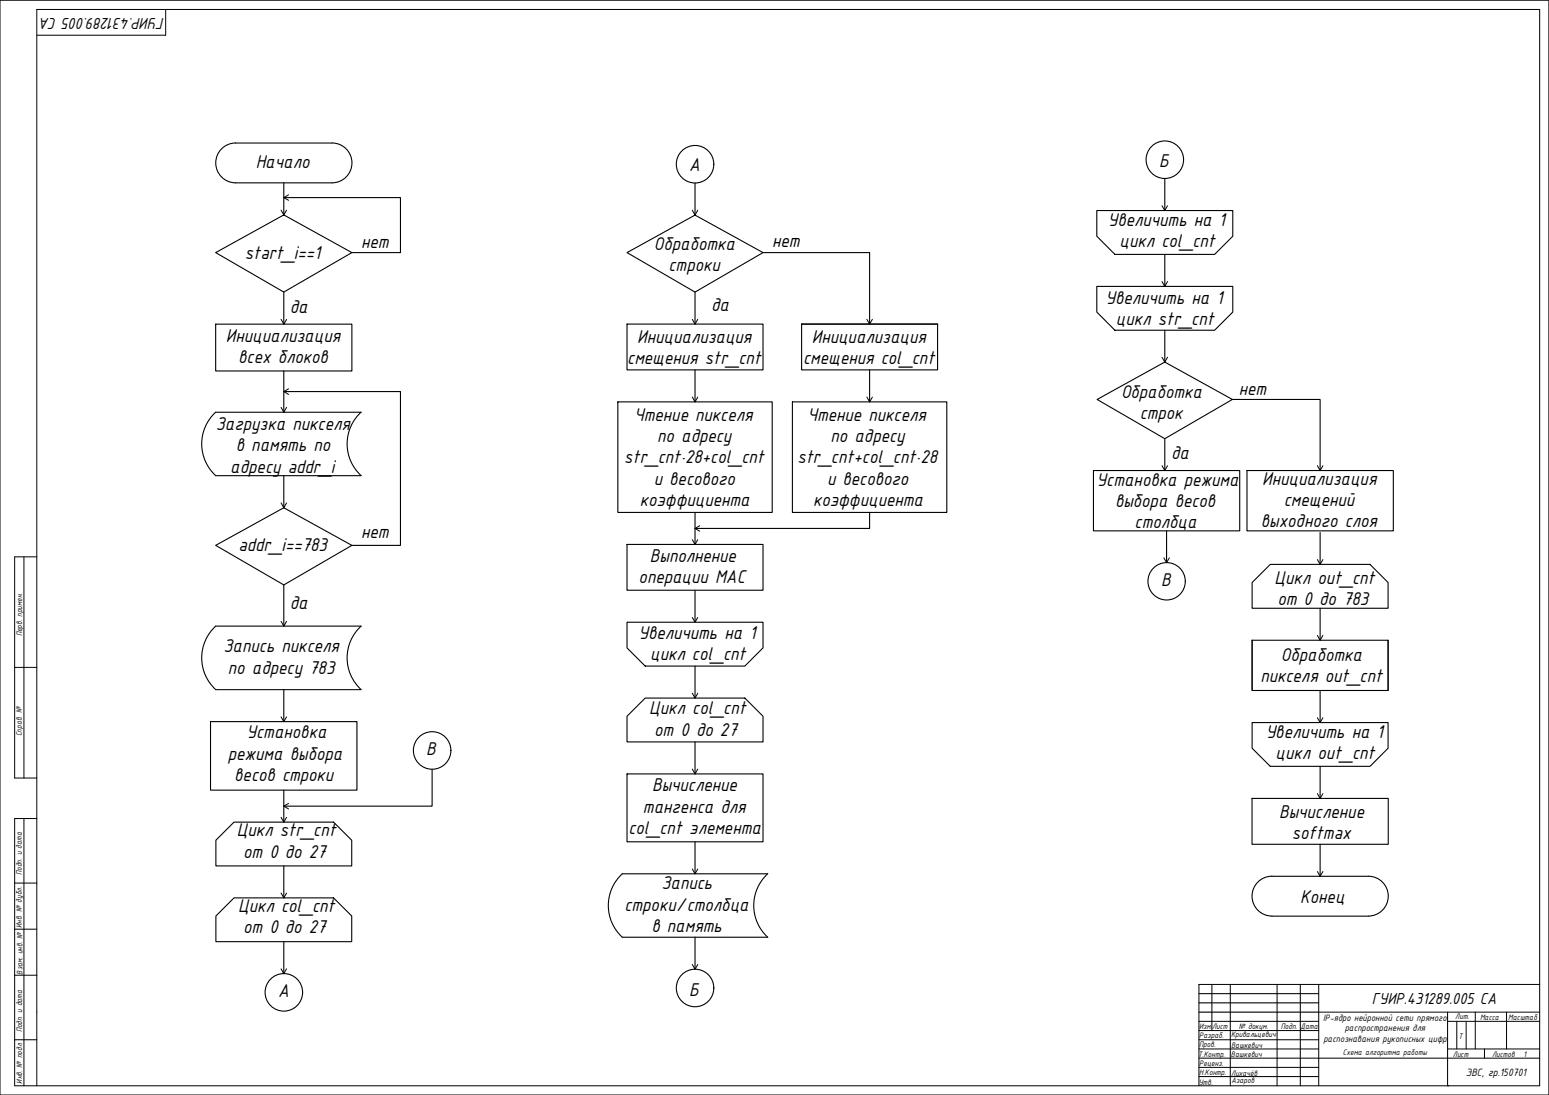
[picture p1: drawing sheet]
<svg xmlns="http://www.w3.org/2000/svg" width="841mm" height="594mm" viewBox="0 0 841 594" stroke-linecap="round" stroke-linejoin="round" font-family="sans-serif">
<!-- layer: KONTUR -->
<path d="M0 0h841v594h-841z" fill="none" stroke="#000" stroke-width=".54"/>
<g fill="none" stroke="#000" stroke-width=".54">
<path d="M90 5v14h-70M13 302v120M20 302h-12v120h12M8 362h12M13 444v145M20 444h-12v145h828v-584h-816v584M8 479h12M8 504h12M8 529h12M658 534v25M668 534v55M693 534v55"/>
<path d="M706 534v55M716 534v55M836 534h-185v55M716 549h120M786 549v40M786 554h50M801 549v20M818 549v20M8 564h12M716 574h120M786 569h50M806 569v5"/>
</g>
<path d="M791 554v15M796 554v15M651 574h65M651 569h65M651 579h65M651 564h65M651 584h65" fill="none" stroke="#000" stroke-width=".54"/>
<!-- layer: 0 -->
<circle cx="786" cy="589" r=".3" fill="#000"/>
<g fill="none" stroke="#000" stroke-width=".54">
<path d="M153 114l1 3 2-3M157 106l-3 1 3 2M376 114l1 3 2-3M631 112l1 2 2-2M631 153l1 2 2-2M153 173l1 3 2-3M376 173l1 3 2-3M471 173l1 3 2-3M631 194l1 2 2-2M157 211l-3 1 3 2M376 215l1 3 2-3M471 215l1 3 2-3"/>
<path d="M153 221l1 3 2-3M631 253l1 2 2-2M715 253l2 2 1-2M153 273l1 2 2-2M376 293l1 2 2-2M380 285l-3 2 3 1M632 303l1 2 2-2M715 304l2 2 1-2M153 337l1 3 2-3M376 335l1 3 2-3M715 345l2 2 1-2M376 376l1 3 2-3"/>
<path d="M153 389l1 3 2-3M715 389l2 3 1-3M376 417l1 3 2-3M157 436l-3 1 3 2M715 431l2 2 1-2M153 443l1 3 2-3M376 471l1 3 2-3M715 473l2 2 1-2M153 485l1 2 2-2M153 526l1 2 2-2M376 523l1 3 2-3M651 559h65"/>
<path d="M651 554h65"/>
</g>
<g fill="none" stroke="#000" stroke-width=".59">
<path d="M120 81l3-2 4-1h53a11 11 0 0 1 11 10 11 11 0 0 1-11 11h-52a11 11 0 0 1-10-6 11 11 0 0 1 2-12zM154 99v18l37 20-37 21-37-21 37-20M377 99v18M632 97v17M154 107h63v30h-26M596 114h73v14l-10 10h-54l-9-10zM340 137l37-20 37 20-37 21zM414 137h58v39M632 138v17M154 158v18M377 158v18M596 155h73v14l-10 10h-54l-9-10z"/>
<path d="M117 176h74v25h-74zM340 176h74v25h-74zM435 176h74v25h-74zM435 176h74M632 179v17l37 21-37 21-36-21 36-21M154 212h63v84h-26M154 201v23M335 218h84v60h-84zM377 201v17M430 218h84v60h-84zM472 201v17M669 217h48v38"/>
<path d="M117 224h79a23 23 0 0 0 0 34h-79M117 224a23 23 0 0 0 0 34M632 238v17M154 258v17l37 21-37 21-37-21 37-21M594 255h79v33h-79zM677 255h79v33h-79zM377 278v17M472 278v9h-95M340 295h74v25h-74zM633 288v17M717 289v17M154 317v23"/>
<path d="M680 316l10-10h54l10 10v14h-74zM117 340h79a23 23 0 0 0 0 34h-79M117 340a23 23 0 0 0 0 34M340 338h74v14l-10 9h-54l-10-9zM377 320v18M717 330v17M680 347h74v28h-74zM680 347v28M754 347v28M154 374v18M377 361v18M717 375v17"/>
<path d="M114 392h80v37h-80zM340 389l10-10h54l10 10v14h-74zM680 392h74v14l-10 10h-54l-10-10zM235 417v20h-81M340 420h74v37h-74zM377 403v17M717 416v17M154 429v17M680 433h74v25h-74zM117 456l10-10h54l10 10v14h-74zM377 457v17M717 458v17"/>
<path d="M154 470v17M337 475l1-1h79a23 23 0 0 0 0 34h-79a23 23 0 0 1-1-33zM683 479l3-3 3-1h54a11 11 0 0 1 11 11 11 11 0 0 1-11 11h-52a11 11 0 0 1-10-7 11 11 0 0 1 2-11zM117 497l10-10h54l10 10v14h-74zM154 511v17M377 508v18M651 539h65M651 544h65M651 549h65"/>
<circle cx="377" cy="89" r="10"/>
<circle cx="632" cy="87" r="10"/>
<circle cx="633" cy="315" r="10"/>
<circle cx="235" cy="407" r="10"/>
<circle cx="154" cy="538" r="10"/>
<circle cx="377" cy="536" r="10"/>
</g>
<g font-size="10.8">
<text x="139" y="91">Начало</text>
<text x="374" y="93">А</text>
<text x="629" y="91">Б</text>
<text x="602" y="123">Увеличить на 1</text>
<text x="196" y="135">нет</text>
<text x="355" y="135">Обработка</text>
<text x="419" y="134">нет</text>
<text x="608" y="134">цикл col_cnt</text>
<text x="133" y="140">start_i==1</text>
<text x="363" y="147">строки</text>
<text x="600" y="165">Увеличить на 1</text>
<text x="157" y="170">да</text>
<text x="386" y="169">да</text>
<text x="606" y="177">цикл str_cnt</text>
<text x="123" y="186">Инициализация</text>
<text x="346" y="186">Инициализация</text>
<text x="441" y="186">Инициализация</text>
<text x="129" y="197">всех блоков</text>
<text x="341" y="198">смещения str_cnt</text>
<text x="436" y="198">смещения col_cnt</text>
<text x="609" y="216">Обработка</text>
<text x="673" y="214">нет</text>
<text x="619" y="227">строк</text>
<text x="117" y="233">Загрузка пикселя</text>
<text x="344" y="228">Чтение пикселя</text>
<text x="438" y="228">Чтение пикселя</text>
<text x="357" y="240">по адресу</text>
<text x="451" y="240">по адресу</text>
<text x="128" y="245">в память по</text>
<text x="339" y="251">str_cnt•28+col_cnt</text>
<text x="433" y="251">str_cnt+col_cnt•28</text>
<text x="636" y="249">да</text>
<text x="125" y="257">адресу addr_i</text>
<text x="355" y="263">и весового</text>
<text x="449" y="263">и весового</text>
<text x="595" y="263">Установка режима</text>
<text x="685" y="263">Инициализация</text>
<text x="347" y="275">коэффициента</text>
<text x="441" y="275">коэффициента</text>
<text x="605" y="275">выбора весов</text>
<text x="697" y="275">смещений</text>
<text x="616" y="287">столбца</text>
<text x="685" y="286">выходного слоя</text>
<text x="196" y="292">нет</text>
<text x="129" y="299">addr_i==783</text>
<text x="353" y="305">Выполнение</text>
<text x="347" y="316">операции MAC</text>
<text x="692" y="317">Цикл out_cnt</text>
<text x="630" y="318">В</text>
<text x="694" y="328">от 0 до 783</text>
<text x="157" y="330">да</text>
<text x="347" y="347">Увеличить на 1</text>
<text x="121" y="354">Запись пикселя</text>
<text x="353" y="358">цикл col_cnt</text>
<text x="695" y="358">Обработка</text>
<text x="124" y="365">по адресу 783</text>
<text x="684" y="370">пикселя out_cnt</text>
<text x="352" y="388">Цикл col_cnt</text>
<text x="134" y="401">Установка</text>
<text x="355" y="399">от 0 до 27</text>
<text x="687" y="400">Увеличить на 1</text>
<text x="124" y="412">режима выбора</text>
<text x="231" y="410">В</text>
<text x="693" y="412">цикл out_cnt</text>
<text x="127" y="424">весов строки</text>
<text x="354" y="429">Вычисление</text>
<text x="349" y="441">тангенса для</text>
<text x="694" y="444">Вычисление</text>
<text x="129" y="454">Цикл str_cnt</text>
<text x="341" y="453">col_cnt элемента</text>
<text x="701" y="455">softmax</text>
<text x="132" y="465">от 0 до 27</text>
<text x="359" y="482">Запись</text>
<text x="706" y="490">Конец</text>
<text x="129" y="495">Цикл col_cnt</text>
<text x="339" y="494">строки/столбца</text>
<text x="132" y="506">от 0 до 27</text>
<text x="354" y="506">в память</text>
<text x="151" y="541">А</text>
<text x="374" y="540">Б</text>
</g>
<g font-size="9.3">
<text x="89" y="10" transform="rotate(-180 89 10)">ГУИР.431289.005 СА</text>
<text x="745" y="544">ГУИР.431289.005 СА</text>
</g>
<text font-size="6.2" x="796" y="584">ЭВС, гр.150701</text>
<g font-size="5.4">
<text x="718" y="554">IP-ядро нейронной сети прямого</text>
<text x="730" y="560">распространения для</text>
<text x="719" y="565">распознавания рукописных цифр</text>
</g>
<g font-size="4.7">
<text x="12" y="345" transform="rotate(-90 12 345)">Перв. примен.</text>
<text x="12" y="399" transform="rotate(-90 12 399)">Справ. №</text>
<text x="12" y="475" transform="rotate(-90 12 475)">Подп. и дата</text>
<text x="12" y="503" transform="rotate(-90 12 503)">Инв. № дубл.</text>
<text x="12" y="529" transform="rotate(-90 12 529)">Взам. инв. №</text>
<text x="790" y="553">Лит.</text>
<text x="804" y="553">Масса</text>
<text x="819" y="554">Масштаб</text>
<text x="12" y="560" transform="rotate(-90 12 560)">Подп. и дата</text>
<text x="651" y="558">Изм.</text>
<text x="651" y="563">Разраб.</text>
<text x="658" y="559">Лист</text>
<text x="668" y="563">Кривальцевич</text>
<text x="673" y="558">№ докум.</text>
<text x="695" y="558">Подп.</text>
<text x="706" y="558">Дата</text>
<text x="792" y="564">Т</text>
<text x="651" y="568">Пров.</text>
<text x="668" y="569">Вашкевич</text>
<text x="650" y="573">Т.Контр.</text>
<text x="668" y="574">Вашкевич</text>
<text x="729" y="572">Схема алгоритма работы</text>
<text x="789" y="573">Лист</text>
<text x="810" y="573">Листов</text>
<text x="827" y="573">1</text>
<text x="651" y="578">Реценз.</text>
<text x="12" y="588" transform="rotate(-90 12 588)">Инв. № подл.</text>
<text x="651" y="583">Н.Контр.</text>
<text x="668" y="584">Лихачёв</text>
<text x="669" y="588">Азаров</text>
<text x="651" y="588">Утв.</text>
</g>
</svg>
